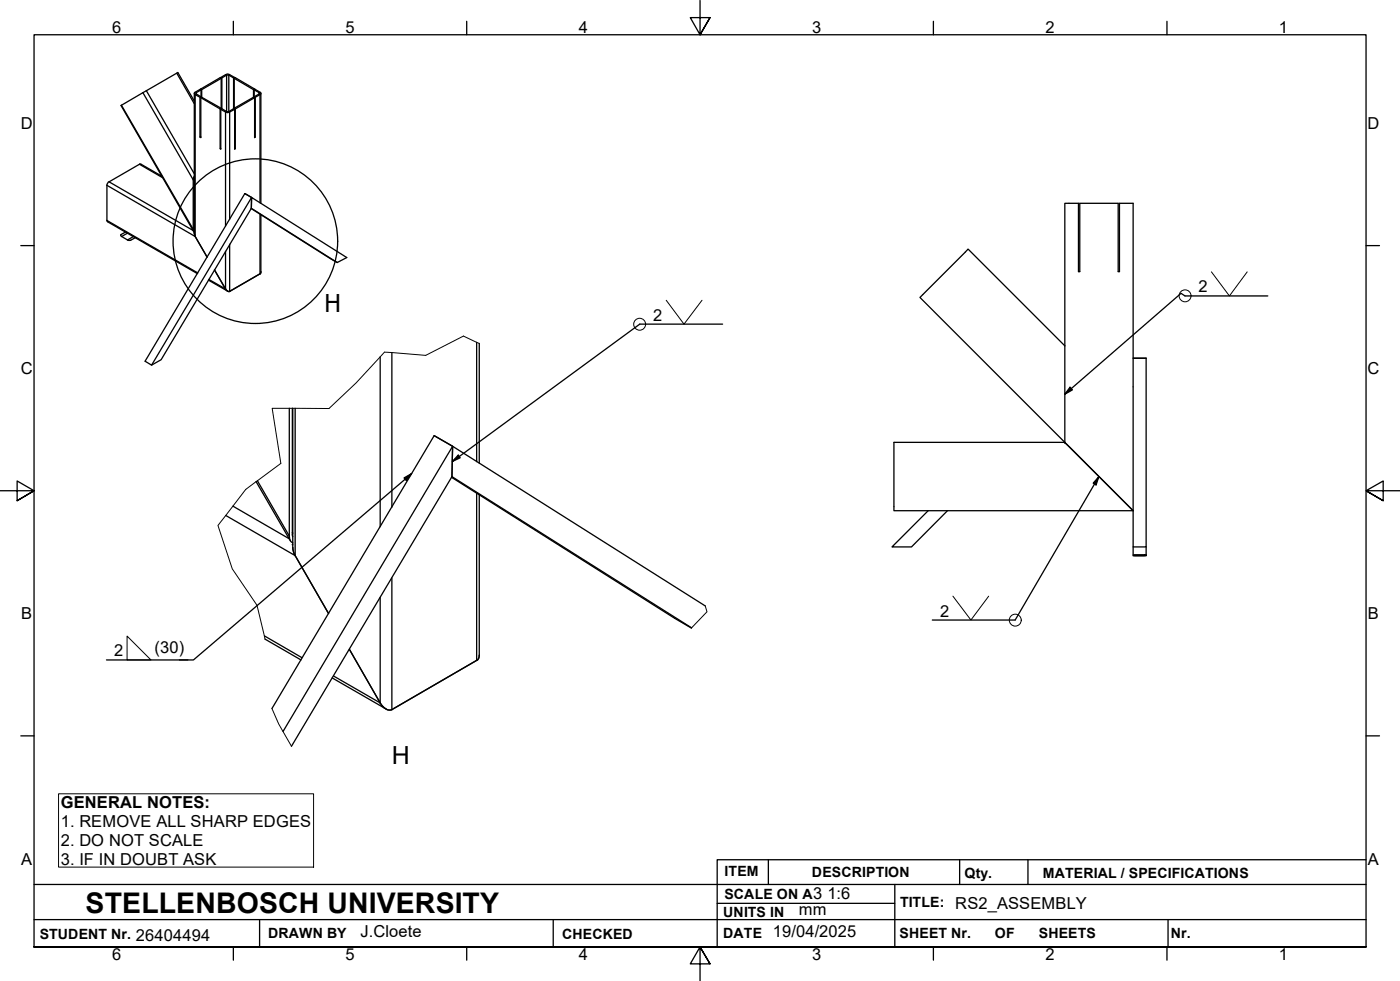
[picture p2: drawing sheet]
<svg xmlns="http://www.w3.org/2000/svg" width="410mm" height="287mm" viewBox="0 0 410 287" stroke-linecap="round" stroke-linejoin="round" font-family="sans-serif">
<!-- layer: Visible Edges(ISO) -->
<g fill="none" stroke="#000" stroke-width=".38">
<path d="M56.9 27.3v41l.2 .9 3.5 6.1M56.9 29.6l-4.8-8.4-16.7 9.7 21.2 36.7M58.8 26l.3 .2v2.3M58.8 26l5.7-3.3 .3 .2v8.8M58.8 28.6l5.7 3.3M58.8 26v.3M58.9 26.3l-1.6 1 1.6 1M58.9 28.3v-2l-.4-.1-1.6 1.1 .2 .4 1.4 .8M58.9 28.3l-.4 .2v11.6l.3-.1M58.9 28.3v.2M59.1 28.5l-.3 .1v11.7l-.3-.2M59.1 28.5l5.7 3.2"/>
<path d="M64.6 32l1.9 1 2.2-1M64.6 22.7l1.9-1 2.2 1M64.6 22.7l.4 .1v9M64.6 22.7v.2M64.8 31.7l-.3 .2v11.6M64.8 22.9l-5.7 3.3M64.8 31.7v.3M65 31.8l1.6 .9 1.8-.9M65 22.8l1.6-.9 1.8 .9M65 31.8l-.4 .2v11.6l-.1-.1 .1-.1M68.4 31.8l.3 .2v11.6l.2-.1-.2-.1M68.4 22.8l.3-.1v.2"/>
<path d="M68.4 22.8v9M68.6 22.9l5.6 3.3M68.6 22.9l.3-.2 5.6 3.3M68.6 22.9v9.1M74.2 28.5l.3 .1v11.7l.2-.2-.2-.1M74.2 26.2l.3-.2v.3M74.2 28.5l-5.6 3.2 .3 .2v11.6M74.2 26.2v2.3M74.4 26.3l1.5 .9v.3l-1.5 .8 .3 .2v11.6M74.4 26.3l.3-.1 1.7 1.1-.3 .4-1.4 .8M74.4 26.3v2.2M74.5 28.6l-5.6 3.3"/>
<path d="M76.4 27.3v32.2M47.4 51.6l-6.2-3.6h-.3l-9.2 5.3-.4 .8v10.6l26.5 15.4M56.9 52.1v15.2M56.9 51.5l-.3 .8v15.2l.3 .3M71.7 56.7l2 1.1-.1 3.2M71.7 56.7l-29.2 49 1.9 1.2 2.8-1.6 26.4-44.3M71.7 56.7l2 1.1-29.3 49.1M36.7 68l-1.3 .7v.3l2.3 1.4h.5l1.4-.8M56.9 68v.1M73.6 61l.1-3.2 27.8 17.6-2.8 1.4-25.2-15.8M73.6 61l25.1 15.8M76.4 62.8l-.1 17.2-9.1 5.3a1.12 1.12 0 0 1-1.2-.7l-3.2-5.6"/>
<path d="M61 82l5.7 3.2M84.7 119.5v37.4l.3 1.4 .7 .6M85.6 119.5l.1 37.6M85.7 119.5l.1 41.4 .6 1.7 9.8 17M140.3 100.5v35.1M311.8 101.2v28.3M311.8 101.2l-28.3-28.3-14.1 14.2 42.4 42.4M311.8 101.2v-41.7h4v20h.4v-20h11.2v20h.4v-20h4v100.6h3.8v-55.2h-3.8M132.2 139.7l65.3 41.3 4.9 2.8M132.3 139.5l.2-8.9-5.4-3.1-47.5 79.9M132.3 139.5l70.2 44.3M132.3 139.5l-47 79"/>
<path d="M311.8 129.5l20 20M311.8 129.5h-50.1v20h70.1M75 141l10 17.3M85.7 159.3v.2M140.3 144.9v46.9a1.54 1.54 0 0 1-.7 1.5l-24.9 14.4a3.1 3.1 0 0 1-3.4-1.9l-9-15.7M271.8 149.5l-10.6 10.6h5.7l10.5-10.6M206.5 177.4l-74-46.8-49.6 83.5M331.8 162.4h3.8v.3h-3.8zM331.8 160.1v2.3M332.2 162.4h3v.2h-3zM335.6 160.1v2.3M77.6 187.1l10.5 6.1"/>
<path d="M97.3 198.5l15.7 9"/>
</g>
<!-- layer: Visible Tangent Edges(ISO) -->
<g fill="none" stroke="#000" stroke-width=".38">
<path d="M35.6 30.8l21 36.3M41.8 27.1l14.8 25.6M42.9 26.6l14 24.3M51.8 21.4l5.1 9M57.1 27.7v41.5l-25.8-15M57.5 27.1v.4M66 32.8v33.4M66.4 22v10.7M67 22v10.7M67.2 32.8v31.3M75.9 27.1v.4M76.1 27.7v31.7"/>
<path d="M31.9 53.2l24.6 14.3M40.8 48.1l6.8 3.9M31.3 64.5l26.6 15.4M37.3 68.3l-1.7 .9M39 69.3l-1.7 .9M56.8 66.8l.1 .1M66 73.5v11.1l-4.8-2.8M67.2 71.5v13.8M76.1 62.7v17.5M86.4 119.5v43.1l-20.3-11.7M111.3 104.5v49.7M114.7 103.2v45.3"/>
<path d="M139.6 100.2v34.9M68.2 148.2l16.4 9.5M75.4 140.7l9.3 16.2M85.6 155.8l.1 .3M139.6 144.4v48.9M111.3 174.9v30.9l-13.6-7.9M114.7 169.2v38.5M77.4 186.1l11.1 6.4"/>
</g>
<!-- layer: Break Lines(ISO) -->
<path d="M140.3 100.5l-4.6-2.1-11 5.6-12.1-.9-8.3 9-8 7.5-16.6-.1 2.5 16.2-10.3 7.6-8.1 10.5 4.2 12.7 7.2 10.7 2.4 9.9M206.5 177.4l.5 1.7-4.6 4.7M79.6 207.4l2 4.5 3.7 6.6" fill="none" stroke="#000" stroke-width=".29"/>
<!-- layer: Detail Circle Lines(ISO) -->
<circle cx="74.8" cy="70.6" r="24.1" fill="none" stroke="#000" stroke-width=".38"/>
<!-- layer: Border_0 -->
<g fill="none" stroke="#000" stroke-width=".38">
<path d="M68.3 6.2v4M136.7 6.2v4M205 .1v10.1l-2.9-5h5.8l-2.9 5 2.9-5M273.3 6.2v4M341.7 6.2v4M6.1 71.9h3.9M400 71.9h3.9M0 143.7h10l-5-2.9v5.8l5-2.9-5 2.9M410 143.7h-10l5-2.9v5.8l-5-2.9 5 2.9M6.1 215.4h3.9M400 215.4h3.9M10 277.2v-267h390v267h-390h390"/>
<path d="M68.3 277.2v3.9M136.7 277.2v3.9M273.3 277.2v3.9M341.7 277.2v3.9M207.9 282.1l-2.9-4.9 2.9 4.9h-5.8l2.9-4.9v10"/>
</g>
<!-- layer: Sketch Geometry(ISO) -->
<path d="M10 258.9h390M225 251.7v7.2M262 258.9v18.3M281 251.7v7.2M301 251.7v7.2M400 251.7h-190v25.5M10 277.2h390M10 269.2h390M76 269.2v8M162 269.2v8M210 264.4h52M342 269.2v8" fill="none" stroke="#000" stroke-width=".38"/>
<!-- layer: Symbols(ISO) -->
<path d="M211.6 94.9h-24.3l-54.8 40.2M371.2 86.6h-24.2l-1.2-.7-34 29.5M313.3 113.4l.7 .7-2.2 1.3zM118.3 139.9l2.2-1.3-1.5 2.1zM120.5 138.6l-63.9 54.6h-4.1M134.2 133.2l.5 .8-2.2 1.1zM321.8 139.5l-.9 2.4-.8-.5zM321.8 139.5l-24.6 42h-24.2M31.2 193.2h23.8" fill="none" stroke="#000" stroke-width=".38"/>
<path d="M313.3 113.4l.7 .7-2.2 1.3zM134.2 133.2l.5 .8-2.2 1.1zM118.3 139.9l2.2-1.3-1.5 2.1zM321.8 139.5l-.9 2.4-.8-.5z" fill="#000"/>
<g fill="none" stroke="#000" stroke-width=".29">
<path d="M354.7 79.6l5.3 7 5.2-7M195.1 87.9l5.2 7 5.2-7M279 174.5l5.3 7 5.2-7M37.2 186.2l7 7h-7zM17.1 232.4h74.7v21.4h-74.7z"/>
<circle cx="187.3" cy="94.9" r="1.75"/>
<circle cx="347" cy="86.6" r="1.75"/>
<circle cx="297.3" cy="181.5" r="1.75"/>
</g>
<text font-size="8.3" x="25.1" y="267.2">STELLENBOSCH UNIVERSITY</text>
<text font-size="7.3" x="114.7" y="223.5">H</text>
<text font-size="7.2" x="95.1" y="91.4">H</text>
<g font-size="4.8">
<text x="32.8" y="9.7">6</text>
<text x="101.2" y="9.7">5</text>
<text x="169.5" y="9.7">4</text>
<text x="237.8" y="9.7">3</text>
<text x="306.1" y="9.7">2</text>
<text x="374.5" y="9.7">1</text>
<text x="6.1" y="37.8">D</text>
<text x="400.4" y="37.8">D</text>
<text x="351" y="85.5">2</text>
<text x="191.3" y="93.9">2</text>
<text x="6.1" y="109.6">C</text>
<text x="400.4" y="109.6">C</text>
<text x="6.2" y="181.3">B</text>
<text x="275.3" y="180.5">2</text>
<text x="400.5" y="181.3">B</text>
<text x="45.3" y="191.1">(30)</text>
<text x="33.4" y="192.1">2</text>
<text x="17.8" y="236.6">GENERAL NOTES:</text>
<text x="17.8" y="242.1">1. REMOVE ALL SHARP EDGES</text>
<text x="17.8" y="247.6">2. DO NOT SCALE</text>
<text x="6.2" y="253.1">A</text>
<text x="17.8" y="253.1">3. IF IN DOUBT ASK</text>
<text x="400.5" y="253.1">A</text>
<text x="238.1" y="263.2">3</text>
<text x="242.3" y="263.2">1:6</text>
<text x="233.9" y="268">mm</text>
<text x="279.7" y="266">RS2_ASSEMBLY</text>
<text x="39.8" y="275.5">26404494</text>
<text x="105.5" y="274.1">J.Cloete</text>
<text x="226.3" y="274.4">19/04/2025</text>
<text x="32.8" y="281.1">6</text>
<text x="101.2" y="281.1">5</text>
<text x="169.5" y="281.1">4</text>
<text x="237.8" y="281.1">3</text>
<text x="306.1" y="281.1">2</text>
<text x="374.5" y="281.1">1</text>
</g>
<g font-size="4.1">
<text x="212.2" y="256.5">ITEM</text>
<text x="237.7" y="256.7">DESCRIPTION</text>
<text x="282.4" y="256.9">Qty.</text>
<text x="305.4" y="256.9">MATERIAL / SPECIFICATIONS</text>
<text x="212.1" y="263">SCALE ON A</text>
<text x="211.8" y="268.4">UNITS IN</text>
<text x="263.5" y="265.6">TITLE:</text>
<text x="11.6" y="274.8">STUDENT Nr.</text>
<text x="78.5" y="274.6">DRAWN BY</text>
<text x="164.6" y="274.8">CHECKED</text>
<text x="211.8" y="274.6">DATE</text>
<text x="263.4" y="274.6">SHEET Nr.</text>
<text x="291.3" y="274.6">OF</text>
<text x="304.2" y="274.6">SHEETS</text>
<text x="342.8" y="274.5">Nr.</text>
</g>
</svg>
